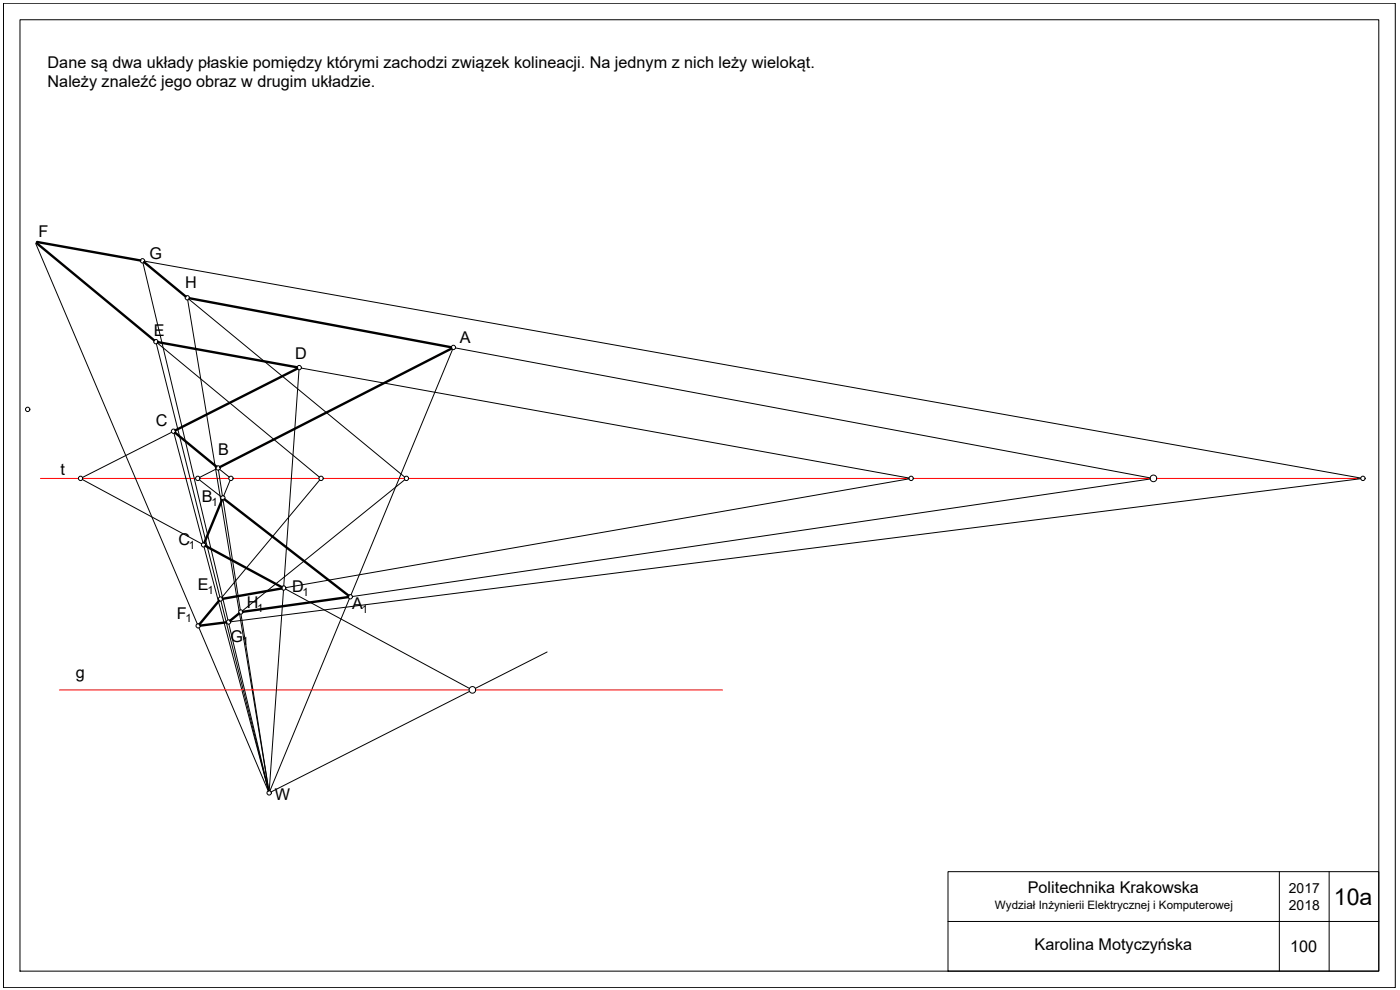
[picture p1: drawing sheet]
<svg xmlns="http://www.w3.org/2000/svg" width="420mm" height="297mm" viewBox="0 0 420 297" stroke-linecap="round" stroke-linejoin="round" font-family="sans-serif">
<!-- layer: 0 -->
<path d="M1 1h417.7v295.3h-417.7zM6 5.9h407.8v285.5h-407.8zM284.5 261.5h129.3v29.9h-129.3zM284.5 276.5h129.3M383.9 261.5v29.9M398.9 261.5v29.9" fill="none" stroke="#000" stroke-width=".3"/>
<!-- layer: zadanie -->
<path d="M12.1 143.6h11.4M24.8 143.6h33.9M60 143.6h8.6M69.9 143.6h25.8M97 143.6h24.3M122.6 143.6h150.2M274.1 143.6h71.1M347.2 143.6h61.1M17.8 207h122.9M142.7 207h74.1" fill="none" stroke="#f00" stroke-width=".3"/>
<g fill="none" stroke="#000" stroke-width=".3">
<path d="M10.7 73.1l48.5 114.1M42.9 78.9l25.5 107.1M43.4 78.4l364.9 65M56.3 90l15.4 93.3M56.7 89.8l64.7 53.3M46.9 103.2l19.1 75.9M47.3 103l48.5 40.1M89.7 111l-4.5 64.8M90.5 110.4l182.3 33M135.8 104.9l-30.4 73.6M136.7 104.4l208.5 39M51.5 129.7l-26.7 13.6"/>
<path d="M52.2 130l8.7 32.9M24.8 143.9l35.7 19.3M59.8 144l6.5 5M64.9 140.7l-5 2.6M65.6 141.1l1.1 7.7M65.9 140.8l2.9 2.3M67 150.1l5.1 32.9M69 144.2l-1.9 4.6M95.9 144.1l-29.3 35.1M121.4 144l-48.6 39.3M272.8 143.7l-187 32.6M345.2 143.7l-239.5 35.3"/>
<path d="M408.3 143.6l-339.1 43M61.2 164.1l19.4 73.2-14.3-56.9M85.1 177.1l-4.3 60.1M85.7 176.7l55.2 29.8M104.8 179.7l-23.8 57.6M59.7 188.4l20.8 48.9M71.9 184.2l8.7 53.1-11.9-50M72.3 184.3l8.4 52.9M164.2 195.6l-21.6 10.9M140.9 207.5l-59.5 30.1"/>
<circle cx="42.8" cy="78.3" r=".66"/>
<circle cx="56.2" cy="89.3" r=".66"/>
<circle cx="46.8" cy="102.5" r=".66"/>
<circle cx="89.8" cy="110.3" r=".66"/>
<circle cx="136.1" cy="104.2" r=".66"/>
<circle cx="8.3" cy="122.8" r=".66"/>
<circle cx="52.1" cy="129.4" r=".66"/>
<circle cx="24.2" cy="143.5" r=".66"/>
<circle cx="59.4" cy="143.5" r=".66"/>
<circle cx="65.5" cy="140.4" r=".66"/>
<circle cx="66.9" cy="149.4" r=".66"/>
<circle cx="69.3" cy="143.5" r=".66"/>
<circle cx="96.4" cy="143.5" r=".66"/>
<circle cx="122" cy="143.5" r=".66"/>
<circle cx="273.4" cy="143.5" r=".66"/>
<circle cx="346.2" cy="143.5" r=".99"/>
<circle cx="409" cy="143.5" r=".66"/>
<circle cx="61.1" cy="163.5" r=".66"/>
<circle cx="66.2" cy="179.7" r=".66"/>
<circle cx="85.1" cy="176.4" r=".66"/>
<circle cx="105.1" cy="179" r=".66"/>
<circle cx="59.5" cy="187.8" r=".66"/>
<circle cx="68.6" cy="186.6" r=".66"/>
<circle cx="72.3" cy="183.6" r=".66"/>
<circle cx="80.8" cy="237.9" r=".66"/>
</g>
<g fill="none" stroke="#000" stroke-width=".72">
<path d="M11 72.9l35.3 29.2M11.1 72.6l31 5.5M43.3 78.7l12.4 10.2M56.9 89.5l78.5 14.7M47.4 102.7l41.7 7.5M89.2 110.6l-36.6 18.5M135.5 104.6l-69.5 35.5M52.6 129.8l12.3 10.2M66.6 150l-5.3 12.9M67.4 149.8l37.2 28.9M61.7 163.8l22.8 12.3M84.5 176.6l-17.7 3.1"/>
<path d="M104.5 179.2l-31.6 4.4M65.7 180.3l-5.8 7M67.9 186.7l-7.8 1M71.7 184.1l-2.6 2.1"/>
</g>
<!-- layer: IZOMETRIA -->
<circle cx="141.8" cy="207" r=".99" fill="none" stroke="#000" stroke-width=".3"/>
<text font-size="6.9" x="400.3" y="271.4">10a</text>
<g font-size="4.9">
<text x="14.3" y="20.3">Dane są dwa układy płaskie pomiędzy którymi zachodzi związek kolineacji. Na jednym z nich leży wielokąt.</text>
<text x="14.3" y="26.1">Należy znaleźć jego obraz w drugim układzie.</text>
<text x="11.6" y="71">F</text>
<text x="44.9" y="77.8">G</text>
<text x="55.6" y="86.4">H</text>
<text x="46.2" y="100.8">E</text>
<text x="88.6" y="107.8">D</text>
<text x="138" y="102.8">A</text>
<text x="46.8" y="127.7">C</text>
<text x="65.5" y="136.6">B</text>
<text x="18.2" y="142.7">t</text>
<text x="60.6" y="150.7">B</text>
<text x="53.5" y="163.6">C</text>
<text x="59.4" y="177.1">E</text>
<text x="87.7" y="177.7">D</text>
<text x="53.1" y="185.6">F</text>
<text x="74.1" y="182.5">H</text>
<text x="105.7" y="182.8">A</text>
<text x="69.2" y="192.5">G</text>
<text x="22.8" y="203.5">g</text>
<text x="82.5" y="239.9">W</text>
<text x="308.5" y="268">Politechnika Krakowska</text>
<text x="310.5" y="285.2">Karolina Motyczyńska</text>
<text x="387.2" y="285.6">100</text>
</g>
<g font-size="4.2">
<text x="386.8" y="268">2017</text>
<text x="386.8" y="273">2018</text>
</g>
<text font-size="3.5" x="298.6" y="272.8">Wydział Inżynierii Elektrycznej i Komputerowej</text>
<g font-size="3.4">
<text x="63.5" y="151.8">1</text>
<text x="56.7" y="164.7">1</text>
<text x="62.3" y="178.2">1</text>
<text x="90.8" y="178.8">1</text>
<text x="77.2" y="183.6">1</text>
<text x="108.6" y="183.9">1</text>
<text x="55.7" y="186.7">1</text>
<text x="72.6" y="193.6">1</text>
</g>
</svg>
